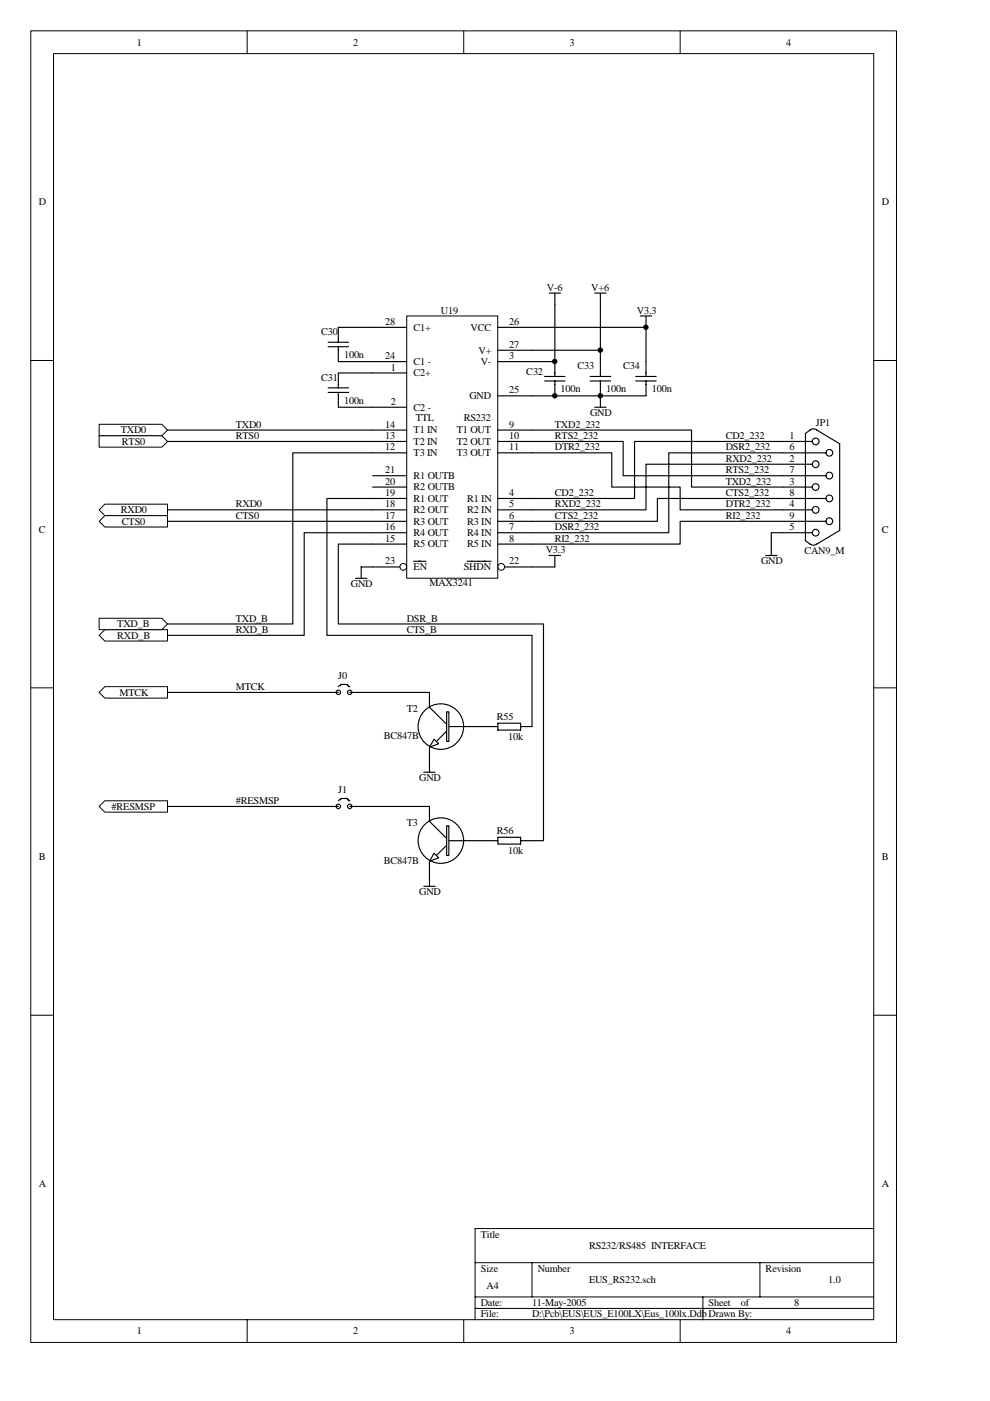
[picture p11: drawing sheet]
<svg xmlns="http://www.w3.org/2000/svg" width="210mm" height="297mm" viewBox="0 0 210 297" stroke-linecap="round" stroke-linejoin="round" font-family="sans-serif">
<g fill="none" stroke="#000" stroke-width=".21">
<path d="M6.5 6.5h183.6v278.1h-183.6zM11.3 11.4h174v268.4h-174zM52.4 6.5v4.9M98.3 6.5v4.9M144.2 6.5v4.9M6.5 76.4h4.8M185.3 76.4h4.8M6.5 145.8h4.8M185.3 145.8h4.8M6.5 215.2h4.8M185.3 215.2h4.8M52.4 279.8v4.8"/>
<path d="M98.3 279.8v4.8M100.7 267.7h84.6M100.7 275h84.6M100.7 277.4h84.6M112.8 267.7v7.3M144.2 279.8v4.8M149 275v4.8M161.1 267.7v7.3M185.3 260.5h-84.6v19.3"/>
</g>
<path d="M86.3 67h19.2v55.6h-19.2z" fill="#fff"/>
<g fill="none" stroke="#000" stroke-width=".21">
<path d="M86.2 67h19.3v55.6h-19.3z"/>
<circle cx="85.5" cy="120.2" r=".72"/>
<circle cx="106.3" cy="120.2" r=".72"/>
</g>
<g fill="none" stroke="#000" stroke-width=".24">
<path d="M69.6 73.5h4.3M69.6 72.6h4.3M71.7 73.5v3.2h14.5M86.2 69.4h-14.5v3.2M86.2 79.1h-14.5v3.1M105.6 74.3h21.7v5.5M105.6 69.4h31.4v10.4M105.6 76.7h12v3.1M115.5 79.8h4.3M125.1 79.8h4.4M134.8 79.8h4.3M135.8 67h2.4"/>
<path d="M137 67v2.4M35.5 91.2h50.7M35.5 93.6h50.7M69.6 83.2h4.3M69.6 82.2h4.3M71.7 83.2v3.1h14.5M79 96h7.2M105.6 91.2h41v12.1h25.6M105.6 93.6h26.5v7.3h43M105.6 96h24.1v7.3h14.5v4.8h28M115.5 80.8h4.3M117.6 80.8v3.1"/>
<path d="M125.1 80.8h4.4M126.1 86.3h2.4M127.3 80.8v5.5M134.8 80.8h4.3M137 80.8v3.1h-31.4M170.8 91.9a2.24 2.24 0 0 1 1.6-1l.5 .1 5.1 3.1v18.4l-5.1 3-.5 .1a2.5 2.5 0 0 1-1.6-1zM172.2 93.6h-37.7v12.1h-28.9M172.2 98.4h-35.2v9.7h-31.4M175.1 96h-33.3v16.9h-36.2M35.5 108.1h50.7M35.5 110.5h50.7M79 105.7h7.2"/>
<path d="M79 100.9h7.2M79 103.3h7.2M79 112.9h7.2M79 115.4h7.2M87.7 119h2.6M99 119h5.1M116.4 117.8h2.5M117.6 117.8v2.4h-10.6M162.3 117.8h2.4M172.2 112.9h-8.7v4.9M175.1 105.7h-35.7v4.8h-33.8M175.1 110.5h-30.9v4.9h-38.6"/>
<path d="M75.4 122.6h2.4M84.8 120.2h-8.2v2.4"/>
<circle cx="172.9" cy="98.4" r=".72"/>
<circle cx="172.9" cy="93.6" r=".71"/>
<circle cx="175.8" cy="96" r=".71"/>
<circle cx="172.9" cy="108.1" r=".72"/>
<circle cx="172.9" cy="112.9" r=".71"/>
<circle cx="172.9" cy="103.3" r=".71"/>
<circle cx="175.8" cy="110.5" r=".72"/>
<circle cx="175.8" cy="100.8" r=".72"/>
<circle cx="175.8" cy="105.7" r=".71"/>
</g>
<g fill="#fff" stroke="#000" stroke-width=".21">
<path d="M21 90h13.3l1.2 1.2-1.2 1.2h-13.3z" fill-rule="evenodd"/>
<path d="M21 92.4h13.3l1.2 1.2-1.2 1.2h-13.3z" fill-rule="evenodd"/>
<path d="M21 108.1l1.2-1.2h13.3v2.4h-13.3z" fill-rule="evenodd"/>
<path d="M21 110.5l1.2-1.2h13.3v2.4h-13.3z" fill-rule="evenodd"/>
</g>
<path d="M35.5 146.8h33.8M100.7 154.1h4.9M105.6 153.3h4.8v1.5h-4.8zM110.4 154.1h2.4M35.5 171h33.8M89.9 163.7h2.4M91.1 161.3v2.4M100.7 178.2h4.9M105.6 177.5h4.8v1.5h-4.8zM110.4 178.2h2.4M89.9 187.9h2.4M91.1 185.5v2.4" fill="none" stroke="#000" stroke-width=".24"/>
<g fill="#fff" stroke="#000" stroke-width=".21">
<path d="M22.2 145.6h13.3v2.4h-13.3l-1.2-1.2z" fill-rule="evenodd"/>
<path d="M21 171l1.2-1.2h13.3v2.4h-13.3z" fill-rule="evenodd"/>
<path d="M21 134.7l1.2-1.2h13.3v2.4h-13.3z" fill-rule="evenodd"/>
</g>
<path d="M79 96h-16.9v36.3h-26.6" fill="none" stroke="#000" stroke-width=".24"/>
<path d="M21 131.1h13.3l1.2 1.2-1.2 1.2h-13.3z" fill-rule="evenodd" fill="#fff" stroke="#000" stroke-width=".21"/>
<path d="M79 112.9h-14.5v21.8h-29M91.1 146.8v3.1l3.6 3.7M91.1 158.4v2.9M94.7 154.1h6M94.7 155l-2.2 2.2" fill="none" stroke="#000" stroke-width=".24"/>
<g fill="#fff" stroke="#000" stroke-width=".24">
<path d="M92 156.7l1 1-1.9 .7z"/>
<path d="M94.7 150.9h.5v6.3h-.5z" fill-rule="evenodd"/>
</g>
<g fill="none" stroke="#000" stroke-width=".24">
<path d="M91.1 171v3.1l3.6 3.7M94.7 178.2h6M94.7 179.2l-2.2 2.2M91.1 182.6v2.9"/>
<circle cx="93.5" cy="154" r="4.8"/>
</g>
<g fill="#fff" stroke="#000" stroke-width=".24">
<path d="M92 180.9l1 1-1.9 .7z"/>
<path d="M94.7 175.1h.5v6.3h-.5z" fill-rule="evenodd"/>
</g>
<g fill="none" stroke="#000" stroke-width=".24">
<path d="M116.4 62.1h2.5M117.6 62.1v14.6M126.1 62.1h2.4M127.3 62.1v12.2M79 105.7h-9.7v29h43.5v19.4M79 115.4h-7.3v16.9h43.5v45.9h-2.4M69.3 146.8h2.4M71.7 145.6l.5-.2v-.3h1.5l.2 .5h.3M74.2 146.8h16.9M69.3 171h2.4M71.7 169.8l.5-.3v-.2h1.5v.2h.2v.3h.3M74.2 171h16.9"/>
<circle cx="71.7" cy="146.8" r=".47"/>
<circle cx="74.1" cy="146.8" r=".47"/>
<circle cx="71.7" cy="171" r=".47"/>
<circle cx="74.1" cy="171" r=".47"/>
<circle cx="93.5" cy="178.2" r="4.8"/>
</g>
<g fill="#000" stroke="#000" stroke-width=".21">
<circle cx="117.6" cy="76.7" r=".47"/>
<circle cx="127.3" cy="74.2" r=".48"/>
<circle cx="136.9" cy="69.4" r=".47"/>
<circle cx="117.6" cy="83.9" r=".47"/>
<circle cx="127.3" cy="83.9" r=".48"/>
</g>
<g font-size="2.2">
<text x="29" y="9.7">1</text>
<text x="74.9" y="9.7">2</text>
<text x="120.8" y="9.7">3</text>
<text x="166.7" y="9.7">4</text>
<text x="8.2" y="43.5">D</text>
<text x="187" y="43.5">D</text>
<text x="116" y="61.6">V-6</text>
<text x="125.4" y="61.6">V+6</text>
<text x="68.1" y="71.1">C30</text>
<text x="81.6" y="68.9">28</text>
<text x="87.7" y="70.1">C1+</text>
<text x="93.5" y="66.5">U19</text>
<text x="99.8" y="70.1">VCC</text>
<text x="108" y="68.9">26</text>
<text x="135" y="66.5">V3.3</text>
<text x="72.9" y="75.9">100n</text>
<text x="81.6" y="76.2">24</text>
<text x="87.7" y="77.4">C1 -</text>
<text x="101.5" y="75">V+</text>
<text x="101.9" y="77.4">V-</text>
<text x="108" y="73.7">27</text>
<text x="108" y="76.2">3</text>
<text x="68.1" y="80.8">C31</text>
<text x="82.8" y="78.6">1</text>
<text x="87.7" y="79.8">C2+</text>
<text x="108" y="83.4">25</text>
<text x="111.6" y="79.5">C32</text>
<text x="118.9" y="83.2">100n</text>
<text x="122.5" y="78.3">C33</text>
<text x="128.5" y="83.2">100n</text>
<text x="132.1" y="78.3">C34</text>
<text x="138.2" y="83.2">100n</text>
<text x="72.9" y="85.6">100n</text>
<text x="82.8" y="85.8">2</text>
<text x="87.7" y="87">C2 -</text>
<text x="88.2" y="89.2">TTL</text>
<text x="98.3" y="89.2">RS232</text>
<text x="99.5" y="84.6">GND</text>
<text x="125.1" y="88.2">GND</text>
<text x="25.6" y="91.9">TXD0</text>
<text x="25.8" y="94.3">RTS0</text>
<text x="50" y="90.7">TXD0</text>
<text x="50" y="93.1">RTS0</text>
<text x="81.6" y="90.7">14</text>
<text x="81.6" y="93.1">13</text>
<text x="81.6" y="95.5">12</text>
<text x="87.7" y="91.9">T1 IN</text>
<text x="87.7" y="94.3">T2 IN</text>
<text x="96.9" y="91.9">T1 OUT</text>
<text x="96.9" y="94.3">T2 OUT</text>
<text x="108" y="90.7">9</text>
<text x="108" y="93.1">10</text>
<text x="108" y="95.5">11</text>
<text x="117.6" y="90.7">TXD2_232</text>
<text x="117.6" y="93.1">RTS2_232</text>
<text x="117.6" y="95.5">DTR2_232</text>
<text x="153.9" y="93.1">CD2_232</text>
<text x="153.9" y="95.5">DSR2_232</text>
<text x="167.4" y="93.1">1</text>
<text x="167.4" y="95.5">6</text>
<text x="173" y="90.4">JP1</text>
<text x="81.6" y="100.3">21</text>
<text x="87.7" y="96.7">T3 IN</text>
<text x="87.7" y="101.5">R1 OUTB</text>
<text x="96.9" y="96.7">T3 OUT</text>
<text x="153.9" y="97.9">RXD2_232</text>
<text x="153.9" y="100.3">RTS2_232</text>
<text x="167.4" y="97.9">2</text>
<text x="167.4" y="100.3">7</text>
<text x="50" y="107.6">RXD0</text>
<text x="81.6" y="105.2">19</text>
<text x="81.6" y="107.6">18</text>
<text x="81.6" y="102.8">20</text>
<text x="87.7" y="106.4">R1 OUT</text>
<text x="87.7" y="104">R2 OUTB</text>
<text x="99" y="106.4">R1 IN</text>
<text x="108" y="105.2">4</text>
<text x="108" y="107.6">5</text>
<text x="117.6" y="105.2">CD2_232</text>
<text x="117.6" y="107.6">RXD2_232</text>
<text x="153.9" y="102.8">TXD2_232</text>
<text x="153.9" y="107.6">DTR2_232</text>
<text x="153.9" y="105.2">CTS2_232</text>
<text x="167.4" y="102.8">3</text>
<text x="167.4" y="105.2">8</text>
<text x="167.4" y="107.6">4</text>
<text x="8.2" y="112.9">C</text>
<text x="25.6" y="108.8">RXD0</text>
<text x="25.8" y="111.2">CTS0</text>
<text x="50" y="110">CTS0</text>
<text x="81.6" y="110">17</text>
<text x="81.6" y="112.4">16</text>
<text x="87.7" y="108.8">R2 OUT</text>
<text x="87.7" y="111.2">R3 OUT</text>
<text x="87.7" y="113.6">R4 OUT</text>
<text x="99" y="108.8">R2 IN</text>
<text x="99" y="111.2">R3 IN</text>
<text x="99" y="113.6">R4 IN</text>
<text x="108" y="110">6</text>
<text x="108" y="112.4">7</text>
<text x="117.6" y="110">CTS2_232</text>
<text x="117.6" y="112.4">DSR2_232</text>
<text x="153.9" y="110">RI2_232</text>
<text x="167.4" y="110">9</text>
<text x="167.4" y="112.4">5</text>
<text x="187" y="112.9">C</text>
<text x="81.6" y="114.9">15</text>
<text x="81.6" y="119.7">23</text>
<text x="87.7" y="116.1">R5 OUT</text>
<text x="99" y="116.1">R5 IN</text>
<text x="108" y="119.7">22</text>
<text x="108" y="114.9">8</text>
<text x="115.7" y="117.3">V3.3</text>
<text x="117.6" y="114.9">RI2_232</text>
<text x="161.4" y="119.7">GND</text>
<text x="170.5" y="117.5">CAN9_M</text>
<text x="74.4" y="124.5">GND</text>
<text x="87.7" y="120.9">EN</text>
<text x="91.1" y="124.3">MAX3241</text>
<text x="98.3" y="120.9">SHDN</text>
<text x="50" y="131.8">TXD_B</text>
<text x="86.2" y="131.8">DSR_B</text>
<text x="24.9" y="135.4">RXD_B</text>
<text x="24.9" y="133">TXD_B</text>
<text x="50" y="134.2">RXD_B</text>
<text x="86.2" y="134.2">CTS_B</text>
<text x="71.7" y="143.9">J0</text>
<text x="25.4" y="147.5">MTCK</text>
<text x="50" y="146.3">MTCK</text>
<text x="86.2" y="150.9">T2</text>
<text x="105.3" y="152.6">R55</text>
<text x="81.4" y="156.7">BC847B</text>
<text x="107.7" y="156.9">10k</text>
<text x="88.9" y="165.6">GND</text>
<text x="23.7" y="171.7">#RESMSP</text>
<text x="50" y="170.5">#RESMSP</text>
<text x="71.7" y="168.1">J1</text>
<text x="86.2" y="175.1">T3</text>
<text x="105.3" y="176.8">R56</text>
<text x="8.2" y="182.3">B</text>
<text x="81.4" y="183.3">BC847B</text>
<text x="107.7" y="181.1">10k</text>
<text x="187" y="182.3">B</text>
<text x="88.9" y="189.8">GND</text>
<text x="8.2" y="251.7">A</text>
<text x="187" y="251.7">A</text>
<text x="101.9" y="262.4">Title</text>
<text x="101.9" y="269.6">Size</text>
<text x="114" y="269.6">Number</text>
<text x="124.9" y="264.8">RS232/RS485 INTERFACE</text>
<text x="162.3" y="269.6">Revision</text>
<text x="103.1" y="273.3">A4</text>
<text x="124.9" y="272.1">EUS_RS232.sch</text>
<text x="175.6" y="272.1">1.0</text>
<text x="101.9" y="276.9">Date:</text>
<text x="101.9" y="279.3">File:</text>
<text x="112.8" y="276.9">11-May-2005</text>
<text x="112.8" y="279.3">D:\Pcb\EUS\EUS_E100LX\Eus_100lx.DdbDrawn By:</text>
<text x="150.2" y="276.9">Sheet</text>
<text x="157.1" y="276.9">of</text>
<text x="168.4" y="276.9">8</text>
<text x="29" y="282.9">1</text>
<text x="74.9" y="282.9">2</text>
<text x="120.8" y="282.9">3</text>
<text x="166.7" y="282.9">4</text>
</g>
</svg>
